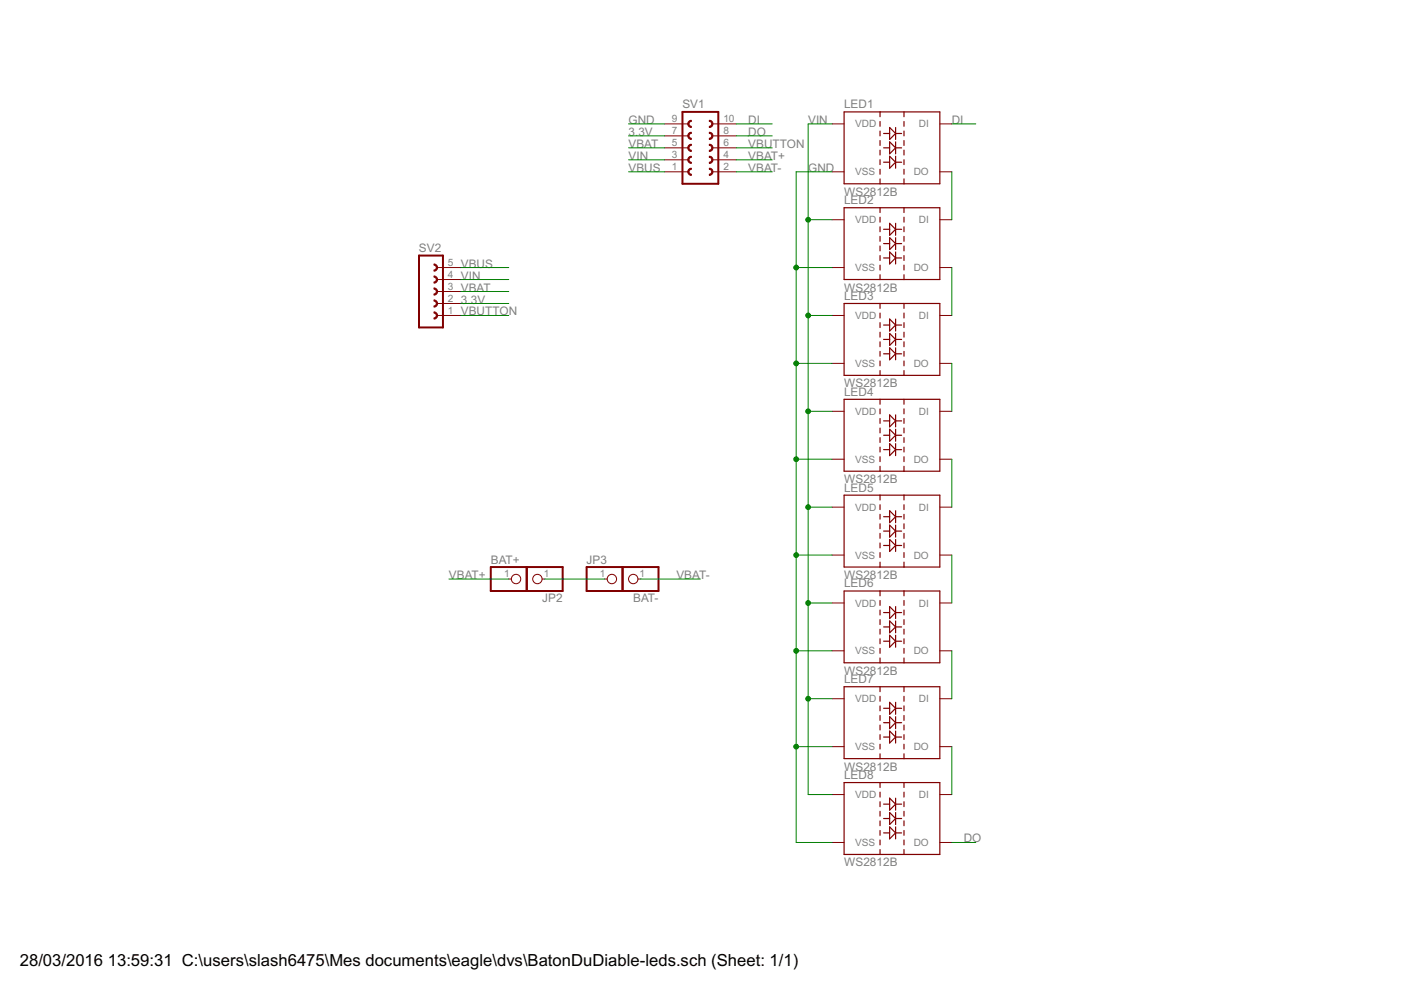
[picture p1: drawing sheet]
<?xml version="1.0" encoding="utf-8"?>
<!DOCTYPE eagle SYSTEM "eagle.dtd">
<eagle version="7.4.0">
<drawing>
<settings>
<setting alwaysvectorfont="no"/>
<setting verticaltext="up"/>
</settings>
<grid distance="0.1" unitdist="inch" unit="inch" style="lines" multiple="1" display="no" altdistance="0.01" altunitdist="inch" altunit="inch"/>
<schematic xreflabel="%F%N/%S.%C%R" xrefpart="/%S.%C%R">
<libraries>
<library name="WS2812">
<symbols>
<symbol name="WS2812B">
<wire x1="10.16" y1="7.62" x2="10.16" y2="-7.62" width="0.254" layer="94"/>
<wire x1="10.16" y1="-7.62" x2="2.54" y2="-7.62" width="0.254" layer="94"/>
<wire x1="2.54" y1="-7.62" x2="-2.54" y2="-7.62" width="0.254" layer="94"/>
<wire x1="-2.54" y1="-7.62" x2="-10.16" y2="-7.62" width="0.254" layer="94"/>
<wire x1="-10.16" y1="-7.62" x2="-10.16" y2="7.62" width="0.254" layer="94"/>
<wire x1="-10.16" y1="7.62" x2="-2.54" y2="7.62" width="0.254" layer="94"/>
<wire x1="-2.54" y1="7.62" x2="2.54" y2="7.62" width="0.254" layer="94"/>
<wire x1="2.54" y1="7.62" x2="10.16" y2="7.62" width="0.254" layer="94"/>
<wire x1="-0.508" y1="1.27" x2="-0.508" y2="0" width="0.254" layer="94"/>
<wire x1="-0.508" y1="0" x2="-0.508" y2="-1.27" width="0.254" layer="94"/>
<wire x1="-0.508" y1="-1.27" x2="0.762" y2="0" width="0.254" layer="94"/>
<wire x1="0.762" y1="0" x2="-0.508" y2="1.27" width="0.254" layer="94"/>
<wire x1="0.762" y1="1.27" x2="0.762" y2="0" width="0.254" layer="94"/>
<wire x1="0.762" y1="0" x2="0.762" y2="-1.27" width="0.254" layer="94"/>
<wire x1="0.762" y1="0" x2="2.032" y2="0" width="0.254" layer="94"/>
<wire x1="-0.508" y1="0" x2="-1.778" y2="0" width="0.254" layer="94"/>
<wire x1="-0.508" y1="-1.778" x2="-0.508" y2="-3.048" width="0.254" layer="94"/>
<wire x1="-0.508" y1="-3.048" x2="-0.508" y2="-4.318" width="0.254" layer="94"/>
<wire x1="-0.508" y1="-4.318" x2="0.762" y2="-3.048" width="0.254" layer="94"/>
<wire x1="0.762" y1="-3.048" x2="-0.508" y2="-1.778" width="0.254" layer="94"/>
<wire x1="0.762" y1="-1.778" x2="0.762" y2="-3.048" width="0.254" layer="94"/>
<wire x1="0.762" y1="-3.048" x2="0.762" y2="-4.318" width="0.254" layer="94"/>
<wire x1="0.762" y1="-3.048" x2="2.032" y2="-3.048" width="0.254" layer="94"/>
<wire x1="-0.508" y1="-3.048" x2="-1.778" y2="-3.048" width="0.254" layer="94"/>
<wire x1="-0.508" y1="4.318" x2="-0.508" y2="3.048" width="0.254" layer="94"/>
<wire x1="-0.508" y1="3.048" x2="-0.508" y2="1.778" width="0.254" layer="94"/>
<wire x1="-0.508" y1="1.778" x2="0.762" y2="3.048" width="0.254" layer="94"/>
<wire x1="0.762" y1="3.048" x2="-0.508" y2="4.318" width="0.254" layer="94"/>
<wire x1="0.762" y1="4.318" x2="0.762" y2="3.048" width="0.254" layer="94"/>
<wire x1="0.762" y1="3.048" x2="0.762" y2="1.778" width="0.254" layer="94"/>
<wire x1="0.762" y1="3.048" x2="2.032" y2="3.048" width="0.254" layer="94"/>
<wire x1="-0.508" y1="3.048" x2="-1.778" y2="3.048" width="0.254" layer="94"/>
<pin name="VDD" x="-12.7" y="5.08" visible="pin" length="short"/>
<pin name="VSS" x="-12.7" y="-5.08" visible="pin" length="short"/>
<pin name="DI" x="12.7" y="5.08" visible="pin" length="short" rot="R180"/>
<pin name="DO" x="12.7" y="-5.08" visible="pin" length="short" rot="R180"/>
<text x="-10.16" y="8.382" size="1.778" layer="95">&gt;NAME</text>
<text x="-10.16" y="-10.16" size="1.778" layer="95">&gt;VALUE</text>
<wire x1="2.54" y1="7.62" x2="2.54" y2="-7.62" width="0.254" layer="94" style="shortdash"/>
<wire x1="-2.54" y1="7.62" x2="-2.54" y2="-7.62" width="0.254" layer="94" style="shortdash"/>
</symbol>
</symbols>
<devicesets>
<deviceset name="WS2812B" prefix="LED">
<gates>
<gate name="G$1" symbol="WS2812B" x="0" y="0"/>
</gates>
<devices>
<device name="" package="WS2812B">
<connects>
<connect gate="G$1" pin="DI" pad="4"/>
<connect gate="G$1" pin="DO" pad="2"/>
<connect gate="G$1" pin="VDD" pad="1"/>
<connect gate="G$1" pin="VSS" pad="3"/>
</connects>
<technologies>
<technology name=""/>
</technologies>
</device>
</devices>
</deviceset>
</devicesets>
</library>
<library name="con-lsta">
<symbols>
<symbol name="FE05-2">
<wire x1="3.81" y1="-7.62" x2="-3.81" y2="-7.62" width="0.4064" layer="94"/>
<wire x1="-1.905" y1="-0.635" x2="-1.905" y2="0.635" width="0.254" layer="94" curve="-180" cap="flat"/>
<wire x1="-1.905" y1="-3.175" x2="-1.905" y2="-1.905" width="0.254" layer="94" curve="-180" cap="flat"/>
<wire x1="-1.905" y1="-5.715" x2="-1.905" y2="-4.445" width="0.254" layer="94" curve="-180" cap="flat"/>
<wire x1="1.905" y1="0.635" x2="1.905" y2="-0.635" width="0.254" layer="94" curve="-180" cap="flat"/>
<wire x1="1.905" y1="-1.905" x2="1.905" y2="-3.175" width="0.254" layer="94" curve="-180" cap="flat"/>
<wire x1="1.905" y1="-4.445" x2="1.905" y2="-5.715" width="0.254" layer="94" curve="-180" cap="flat"/>
<wire x1="-3.81" y1="7.62" x2="-3.81" y2="-7.62" width="0.4064" layer="94"/>
<wire x1="3.81" y1="-7.62" x2="3.81" y2="7.62" width="0.4064" layer="94"/>
<wire x1="-3.81" y1="7.62" x2="3.81" y2="7.62" width="0.4064" layer="94"/>
<wire x1="-1.905" y1="4.445" x2="-1.905" y2="5.715" width="0.254" layer="94" curve="-180" cap="flat"/>
<wire x1="-1.905" y1="1.905" x2="-1.905" y2="3.175" width="0.254" layer="94" curve="-180" cap="flat"/>
<wire x1="1.905" y1="5.715" x2="1.905" y2="4.445" width="0.254" layer="94" curve="-180" cap="flat"/>
<wire x1="1.905" y1="3.175" x2="1.905" y2="1.905" width="0.254" layer="94" curve="-180" cap="flat"/>
<text x="-3.81" y="-10.16" size="1.778" layer="96">&gt;VALUE</text>
<text x="-3.81" y="8.382" size="1.778" layer="95">&gt;NAME</text>
<pin name="1" x="-7.62" y="-5.08" visible="pad" length="middle" direction="pas" swaplevel="1"/>
<pin name="3" x="-7.62" y="-2.54" visible="pad" length="middle" direction="pas" swaplevel="1"/>
<pin name="5" x="-7.62" y="0" visible="pad" length="middle" direction="pas" swaplevel="1"/>
<pin name="2" x="7.62" y="-5.08" visible="pad" length="middle" direction="pas" swaplevel="1" rot="R180"/>
<pin name="4" x="7.62" y="-2.54" visible="pad" length="middle" direction="pas" swaplevel="1" rot="R180"/>
<pin name="6" x="7.62" y="0" visible="pad" length="middle" direction="pas" swaplevel="1" rot="R180"/>
<pin name="7" x="-7.62" y="2.54" visible="pad" length="middle" direction="pas" swaplevel="1"/>
<pin name="9" x="-7.62" y="5.08" visible="pad" length="middle" direction="pas" swaplevel="1"/>
<pin name="8" x="7.62" y="2.54" visible="pad" length="middle" direction="pas" swaplevel="1" rot="R180"/>
<pin name="10" x="7.62" y="5.08" visible="pad" length="middle" direction="pas" swaplevel="1" rot="R180"/>
</symbol>
<symbol name="FE05-1">
<wire x1="3.81" y1="-7.62" x2="-1.27" y2="-7.62" width="0.4064" layer="94"/>
<wire x1="1.905" y1="0.635" x2="1.905" y2="-0.635" width="0.254" layer="94" curve="-180" cap="flat"/>
<wire x1="1.905" y1="-1.905" x2="1.905" y2="-3.175" width="0.254" layer="94" curve="-180" cap="flat"/>
<wire x1="1.905" y1="-4.445" x2="1.905" y2="-5.715" width="0.254" layer="94" curve="-180" cap="flat"/>
<wire x1="-1.27" y1="7.62" x2="-1.27" y2="-7.62" width="0.4064" layer="94"/>
<wire x1="3.81" y1="-7.62" x2="3.81" y2="7.62" width="0.4064" layer="94"/>
<wire x1="-1.27" y1="7.62" x2="3.81" y2="7.62" width="0.4064" layer="94"/>
<wire x1="1.905" y1="5.715" x2="1.905" y2="4.445" width="0.254" layer="94" curve="-180" cap="flat"/>
<wire x1="1.905" y1="3.175" x2="1.905" y2="1.905" width="0.254" layer="94" curve="-180" cap="flat"/>
<text x="-1.27" y="-10.16" size="1.778" layer="96">&gt;VALUE</text>
<text x="-1.27" y="8.382" size="1.778" layer="95">&gt;NAME</text>
<pin name="1" x="7.62" y="-5.08" visible="pad" length="middle" direction="pas" swaplevel="1" rot="R180"/>
<pin name="2" x="7.62" y="-2.54" visible="pad" length="middle" direction="pas" swaplevel="1" rot="R180"/>
<pin name="3" x="7.62" y="0" visible="pad" length="middle" direction="pas" swaplevel="1" rot="R180"/>
<pin name="4" x="7.62" y="2.54" visible="pad" length="middle" direction="pas" swaplevel="1" rot="R180"/>
<pin name="5" x="7.62" y="5.08" visible="pad" length="middle" direction="pas" swaplevel="1" rot="R180"/>
</symbol>
</symbols>
<devicesets>
<deviceset name="FE05-2W" prefix="SV" uservalue="yes">
<gates>
<gate name="G$1" symbol="FE05-2" x="0" y="0"/>
</gates>
<devices>
<device name="" package="FE05-2W">
<connects>
<connect gate="G$1" pin="1" pad="1"/>
<connect gate="G$1" pin="10" pad="10"/>
<connect gate="G$1" pin="2" pad="2"/>
<connect gate="G$1" pin="3" pad="3"/>
<connect gate="G$1" pin="4" pad="4"/>
<connect gate="G$1" pin="5" pad="5"/>
<connect gate="G$1" pin="6" pad="6"/>
<connect gate="G$1" pin="7" pad="7"/>
<connect gate="G$1" pin="8" pad="8"/>
<connect gate="G$1" pin="9" pad="9"/>
</connects>
<technologies>
<technology name="">
<attribute name="MF" value="" constant="no"/>
<attribute name="MPN" value="" constant="no"/>
<attribute name="OC_FARNELL" value="unknown" constant="no"/>
<attribute name="OC_NEWARK" value="unknown" constant="no"/>
</technology>
</technologies>
</device>
</devices>
</deviceset>
<deviceset name="FE05-1" prefix="SV" uservalue="yes">
<gates>
<gate name="G$1" symbol="FE05-1" x="0" y="0"/>
</gates>
<devices>
<device name="" package="FE05-1">
<connects>
<connect gate="G$1" pin="1" pad="1"/>
<connect gate="G$1" pin="2" pad="2"/>
<connect gate="G$1" pin="3" pad="3"/>
<connect gate="G$1" pin="4" pad="4"/>
<connect gate="G$1" pin="5" pad="5"/>
</connects>
<technologies>
<technology name="">
<attribute name="MF" value="" constant="no"/>
<attribute name="MPN" value="" constant="no"/>
<attribute name="OC_FARNELL" value="unknown" constant="no"/>
<attribute name="OC_NEWARK" value="unknown" constant="no"/>
</technology>
</technologies>
</device>
</devices>
</deviceset>
</devicesets>
</library>
<library name="pinhead">
<symbols>
<symbol name="PINHD1">
<wire x1="-6.35" y1="-2.54" x2="1.27" y2="-2.54" width="0.4064" layer="94"/>
<wire x1="1.27" y1="-2.54" x2="1.27" y2="2.54" width="0.4064" layer="94"/>
<wire x1="1.27" y1="2.54" x2="-6.35" y2="2.54" width="0.4064" layer="94"/>
<wire x1="-6.35" y1="2.54" x2="-6.35" y2="-2.54" width="0.4064" layer="94"/>
<text x="-6.35" y="3.175" size="1.778" layer="95">&gt;NAME</text>
<text x="-6.35" y="-5.08" size="1.778" layer="96">&gt;VALUE</text>
<pin name="1" x="-2.54" y="0" visible="pad" length="short" direction="pas" function="dot"/>
</symbol>
</symbols>
<devicesets>
<deviceset name="PINHD-1X1" prefix="JP" uservalue="yes">
<gates>
<gate name="G$1" symbol="PINHD1" x="0" y="0"/>
</gates>
<devices>
<device name="" package="1X01">
<connects>
<connect gate="G$1" pin="1" pad="1"/>
</connects>
<technologies>
<technology name=""/>
</technologies>
</device>
</devices>
</deviceset>
</devicesets>
</library>
</libraries>
<attributes>
</attributes>
<variantdefs>
</variantdefs>
<classes>
<class number="0" name="default" width="0" drill="0">
</class>
</classes>
<parts>
<part name="LED1" library="WS2812" deviceset="WS2812B" device=""/>
<part name="SV1" library="con-lsta" deviceset="FE05-2W" device=""/>
<part name="LED2" library="WS2812" deviceset="WS2812B" device=""/>
<part name="LED3" library="WS2812" deviceset="WS2812B" device=""/>
<part name="LED4" library="WS2812" deviceset="WS2812B" device=""/>
<part name="LED5" library="WS2812" deviceset="WS2812B" device=""/>
<part name="LED6" library="WS2812" deviceset="WS2812B" device=""/>
<part name="LED7" library="WS2812" deviceset="WS2812B" device=""/>
<part name="LED8" library="WS2812" deviceset="WS2812B" device=""/>
<part name="SV2" library="con-lsta" deviceset="FE05-1" device=""/>
<part name="BAT+" library="pinhead" deviceset="PINHD-1X1" device=""/>
<part name="JP2" library="pinhead" deviceset="PINHD-1X1" device=""/>
<part name="JP3" library="pinhead" deviceset="PINHD-1X1" device=""/>
<part name="BAT-" library="pinhead" deviceset="PINHD-1X1" device=""/>
</parts>
<sheets>
<sheet>
<plain>
</plain>
<instances>
<instance part="LED1" gate="G$1" x="68.58" y="60.96"/>
<instance part="SV1" gate="G$1" x="27.94" y="60.96"/>
<instance part="LED2" gate="G$1" x="68.58" y="40.64"/>
<instance part="LED3" gate="G$1" x="68.58" y="20.32"/>
<instance part="LED4" gate="G$1" x="68.58" y="0"/>
<instance part="LED5" gate="G$1" x="68.58" y="-20.32"/>
<instance part="LED6" gate="G$1" x="68.58" y="-40.64"/>
<instance part="LED7" gate="G$1" x="68.58" y="-60.96"/>
<instance part="LED8" gate="G$1" x="68.58" y="-81.28"/>
<instance part="SV2" gate="G$1" x="-30.48" y="30.48"/>
<instance part="BAT+" gate="G$1" x="-10.16" y="-30.48"/>
<instance part="JP2" gate="G$1" x="-7.62" y="-30.48" rot="R180"/>
<instance part="JP3" gate="G$1" x="10.16" y="-30.48"/>
<instance part="BAT-" gate="G$1" x="12.7" y="-30.48" rot="R180"/>
</instances>
<busses>
</busses>
<nets>
<net name="N$1" class="0">
<segment>
<pinref part="LED1" gate="G$1" pin="DO"/>
<pinref part="LED2" gate="G$1" pin="DI"/>
<wire x1="81.28" y1="55.88" x2="81.28" y2="45.72" width="0.1524" layer="91"/>
</segment>
</net>
<net name="N$2" class="0">
<segment>
<pinref part="LED2" gate="G$1" pin="DO"/>
<pinref part="LED3" gate="G$1" pin="DI"/>
<wire x1="81.28" y1="35.56" x2="81.28" y2="25.4" width="0.1524" layer="91"/>
</segment>
</net>
<net name="N$3" class="0">
<segment>
<pinref part="LED3" gate="G$1" pin="DO"/>
<pinref part="LED4" gate="G$1" pin="DI"/>
<wire x1="81.28" y1="15.24" x2="81.28" y2="5.08" width="0.1524" layer="91"/>
</segment>
</net>
<net name="N$4" class="0">
<segment>
<pinref part="LED4" gate="G$1" pin="DO"/>
<pinref part="LED5" gate="G$1" pin="DI"/>
<wire x1="81.28" y1="-5.08" x2="81.28" y2="-15.24" width="0.1524" layer="91"/>
</segment>
</net>
<net name="N$5" class="0">
<segment>
<pinref part="LED5" gate="G$1" pin="DO"/>
<pinref part="LED6" gate="G$1" pin="DI"/>
<wire x1="81.28" y1="-25.4" x2="81.28" y2="-35.56" width="0.1524" layer="91"/>
</segment>
</net>
<net name="N$6" class="0">
<segment>
<pinref part="LED6" gate="G$1" pin="DO"/>
<pinref part="LED7" gate="G$1" pin="DI"/>
<wire x1="81.28" y1="-45.72" x2="81.28" y2="-55.88" width="0.1524" layer="91"/>
</segment>
</net>
<net name="N$7" class="0">
<segment>
<pinref part="LED7" gate="G$1" pin="DO"/>
<pinref part="LED8" gate="G$1" pin="DI"/>
<wire x1="81.28" y1="-66.04" x2="81.28" y2="-76.2" width="0.1524" layer="91"/>
</segment>
</net>
<net name="GND" class="0">
<segment>
<pinref part="LED4" gate="G$1" pin="VSS"/>
<pinref part="LED1" gate="G$1" pin="VSS"/>
<wire x1="55.88" y1="55.88" x2="48.26" y2="55.88" width="0.1524" layer="91"/>
<wire x1="48.26" y1="55.88" x2="48.26" y2="35.56" width="0.1524" layer="91"/>
<pinref part="LED8" gate="G$1" pin="VSS"/>
<wire x1="48.26" y1="35.56" x2="48.26" y2="15.24" width="0.1524" layer="91"/>
<wire x1="48.26" y1="15.24" x2="48.26" y2="-5.08" width="0.1524" layer="91"/>
<wire x1="48.26" y1="-5.08" x2="48.26" y2="-25.4" width="0.1524" layer="91"/>
<wire x1="48.26" y1="-25.4" x2="48.26" y2="-45.72" width="0.1524" layer="91"/>
<wire x1="48.26" y1="-45.72" x2="48.26" y2="-66.04" width="0.1524" layer="91"/>
<wire x1="48.26" y1="-66.04" x2="48.26" y2="-86.36" width="0.1524" layer="91"/>
<wire x1="48.26" y1="-86.36" x2="55.88" y2="-86.36" width="0.1524" layer="91"/>
<pinref part="LED7" gate="G$1" pin="VSS"/>
<wire x1="55.88" y1="-66.04" x2="48.26" y2="-66.04" width="0.1524" layer="91"/>
<junction x="48.26" y="-66.04"/>
<pinref part="LED6" gate="G$1" pin="VSS"/>
<wire x1="55.88" y1="-45.72" x2="48.26" y2="-45.72" width="0.1524" layer="91"/>
<junction x="48.26" y="-45.72"/>
<pinref part="LED5" gate="G$1" pin="VSS"/>
<wire x1="55.88" y1="-25.4" x2="48.26" y2="-25.4" width="0.1524" layer="91"/>
<junction x="48.26" y="-25.4"/>
<wire x1="55.88" y1="-5.08" x2="48.26" y2="-5.08" width="0.1524" layer="91"/>
<junction x="48.26" y="-5.08"/>
<pinref part="LED3" gate="G$1" pin="VSS"/>
<wire x1="55.88" y1="15.24" x2="48.26" y2="15.24" width="0.1524" layer="91"/>
<junction x="48.26" y="15.24"/>
<pinref part="LED2" gate="G$1" pin="VSS"/>
<wire x1="55.88" y1="35.56" x2="48.26" y2="35.56" width="0.1524" layer="91"/>
<junction x="48.26" y="35.56"/>
<label x="50.8" y="55.88" size="1.778" layer="95"/>
</segment>
<segment>
<pinref part="SV1" gate="G$1" pin="9"/>
<wire x1="20.32" y1="66.04" x2="12.7" y2="66.04" width="0.1524" layer="91"/>
<label x="12.7" y="66.04" size="1.778" layer="95"/>
</segment>
</net>
<net name="VIN" class="0">
<segment>
<pinref part="SV1" gate="G$1" pin="3"/>
<wire x1="12.7" y1="58.42" x2="20.32" y2="58.42" width="0.1524" layer="91"/>
<label x="12.7" y="58.42" size="1.778" layer="95"/>
</segment>
<segment>
<pinref part="SV2" gate="G$1" pin="4"/>
<wire x1="-22.86" y1="33.02" x2="-12.7" y2="33.02" width="0.1524" layer="91"/>
<label x="-22.86" y="33.02" size="1.778" layer="95"/>
</segment>
<segment>
<pinref part="LED8" gate="G$1" pin="VDD"/>
<wire x1="55.88" y1="-76.2" x2="50.8" y2="-76.2" width="0.1524" layer="91"/>
<wire x1="50.8" y1="-76.2" x2="50.8" y2="-55.88" width="0.1524" layer="91"/>
<pinref part="LED1" gate="G$1" pin="VDD"/>
<wire x1="50.8" y1="-55.88" x2="50.8" y2="-35.56" width="0.1524" layer="91"/>
<wire x1="50.8" y1="-35.56" x2="50.8" y2="-15.24" width="0.1524" layer="91"/>
<wire x1="50.8" y1="-15.24" x2="50.8" y2="5.08" width="0.1524" layer="91"/>
<wire x1="50.8" y1="5.08" x2="50.8" y2="25.4" width="0.1524" layer="91"/>
<wire x1="50.8" y1="25.4" x2="50.8" y2="45.72" width="0.1524" layer="91"/>
<wire x1="50.8" y1="45.72" x2="50.8" y2="66.04" width="0.1524" layer="91"/>
<wire x1="55.88" y1="66.04" x2="50.8" y2="66.04" width="0.1524" layer="91"/>
<pinref part="LED2" gate="G$1" pin="VDD"/>
<wire x1="55.88" y1="45.72" x2="50.8" y2="45.72" width="0.1524" layer="91"/>
<junction x="50.8" y="45.72"/>
<pinref part="LED3" gate="G$1" pin="VDD"/>
<wire x1="55.88" y1="25.4" x2="50.8" y2="25.4" width="0.1524" layer="91"/>
<junction x="50.8" y="25.4"/>
<pinref part="LED4" gate="G$1" pin="VDD"/>
<wire x1="55.88" y1="5.08" x2="50.8" y2="5.08" width="0.1524" layer="91"/>
<junction x="50.8" y="5.08"/>
<pinref part="LED5" gate="G$1" pin="VDD"/>
<wire x1="55.88" y1="-15.24" x2="50.8" y2="-15.24" width="0.1524" layer="91"/>
<junction x="50.8" y="-15.24"/>
<pinref part="LED6" gate="G$1" pin="VDD"/>
<wire x1="55.88" y1="-35.56" x2="50.8" y2="-35.56" width="0.1524" layer="91"/>
<junction x="50.8" y="-35.56"/>
<pinref part="LED7" gate="G$1" pin="VDD"/>
<wire x1="55.88" y1="-55.88" x2="50.8" y2="-55.88" width="0.1524" layer="91"/>
<junction x="50.8" y="-55.88"/>
<label x="50.8" y="66.04" size="1.778" layer="95"/>
</segment>
</net>
<net name="VBUTTON" class="0">
<segment>
<pinref part="SV1" gate="G$1" pin="6"/>
<wire x1="35.56" y1="60.96" x2="43.18" y2="60.96" width="0.1524" layer="91"/>
<label x="38.1" y="60.96" size="1.778" layer="95"/>
</segment>
<segment>
<pinref part="SV2" gate="G$1" pin="1"/>
<wire x1="-22.86" y1="25.4" x2="-12.7" y2="25.4" width="0.1524" layer="91"/>
<label x="-22.86" y="25.4" size="1.778" layer="95"/>
</segment>
</net>
<net name="DO" class="0">
<segment>
<pinref part="LED8" gate="G$1" pin="DO"/>
<wire x1="81.28" y1="-86.36" x2="86.36" y2="-86.36" width="0.1524" layer="91"/>
<label x="83.82" y="-86.36" size="1.778" layer="95"/>
</segment>
<segment>
<pinref part="SV1" gate="G$1" pin="8"/>
<wire x1="43.18" y1="63.5" x2="40.64" y2="63.5" width="0.1524" layer="91"/>
<label x="38.1" y="63.5" size="1.778" layer="95"/>
<wire x1="38.1" y1="63.5" x2="35.56" y2="63.5" width="0.1524" layer="91"/>
<wire x1="38.1" y1="63.5" x2="40.64" y2="63.5" width="0.1524" layer="91"/>
</segment>
</net>
<net name="DI" class="0">
<segment>
<pinref part="LED1" gate="G$1" pin="DI"/>
<wire x1="81.28" y1="66.04" x2="86.36" y2="66.04" width="0.1524" layer="91"/>
<label x="81.28" y="66.04" size="1.778" layer="95"/>
</segment>
<segment>
<pinref part="SV1" gate="G$1" pin="10"/>
<wire x1="35.56" y1="66.04" x2="43.18" y2="66.04" width="0.1524" layer="91"/>
<label x="38.1" y="66.04" size="1.778" layer="95"/>
</segment>
</net>
<net name="VBAT" class="0">
<segment>
<pinref part="SV1" gate="G$1" pin="5"/>
<wire x1="20.32" y1="60.96" x2="12.7" y2="60.96" width="0.1524" layer="91"/>
<label x="12.7" y="60.96" size="1.778" layer="95"/>
</segment>
<segment>
<pinref part="SV2" gate="G$1" pin="3"/>
<wire x1="-22.86" y1="30.48" x2="-12.7" y2="30.48" width="0.1524" layer="91"/>
<label x="-22.86" y="30.48" size="1.778" layer="95"/>
</segment>
</net>
<net name="VBAT+" class="0">
<segment>
<pinref part="SV1" gate="G$1" pin="4"/>
<wire x1="35.56" y1="58.42" x2="43.18" y2="58.42" width="0.1524" layer="91"/>
<label x="38.1" y="58.42" size="1.778" layer="95"/>
</segment>
<segment>
<label x="-25.4" y="-30.48" size="1.778" layer="95"/>
<pinref part="BAT+" gate="G$1" pin="1"/>
<wire x1="-25.4" y1="-30.48" x2="-12.7" y2="-30.48" width="0.1524" layer="91"/>
</segment>
</net>
<net name="VBAT-" class="0">
<segment>
<pinref part="SV1" gate="G$1" pin="2"/>
<wire x1="35.56" y1="55.88" x2="43.18" y2="55.88" width="0.1524" layer="91"/>
<label x="38.1" y="55.88" size="1.778" layer="95"/>
</segment>
<segment>
<label x="22.86" y="-30.48" size="1.778" layer="95"/>
<pinref part="BAT-" gate="G$1" pin="1"/>
<wire x1="15.24" y1="-30.48" x2="27.94" y2="-30.48" width="0.1524" layer="91"/>
</segment>
</net>
<net name="3.3V" class="0">
<segment>
<pinref part="SV2" gate="G$1" pin="2"/>
<wire x1="-22.86" y1="27.94" x2="-12.7" y2="27.94" width="0.1524" layer="91"/>
<label x="-22.86" y="27.94" size="1.778" layer="95"/>
</segment>
<segment>
<pinref part="SV1" gate="G$1" pin="7"/>
<wire x1="20.32" y1="63.5" x2="12.7" y2="63.5" width="0.1524" layer="91"/>
<label x="12.7" y="63.5" size="1.778" layer="95"/>
</segment>
</net>
<net name="VBUS" class="0">
<segment>
<pinref part="SV1" gate="G$1" pin="1"/>
<wire x1="20.32" y1="55.88" x2="12.7" y2="55.88" width="0.1524" layer="91"/>
<label x="12.7" y="55.88" size="1.778" layer="95"/>
</segment>
<segment>
<pinref part="SV2" gate="G$1" pin="5"/>
<wire x1="-22.86" y1="35.56" x2="-12.7" y2="35.56" width="0.1524" layer="91"/>
<label x="-22.86" y="35.56" size="1.778" layer="95"/>
</segment>
</net>
<net name="N$9" class="0">
<segment>
<pinref part="JP2" gate="G$1" pin="1"/>
<pinref part="JP3" gate="G$1" pin="1"/>
<wire x1="-5.08" y1="-30.48" x2="7.62" y2="-30.48" width="0.1524" layer="91"/>
</segment>
</net>
</nets>
</sheet>
</sheets>
<errors>
<approved hash="104,1,-5.08,-17.78,BAT1,-,N$8,,,"/>
<approved hash="104,1,-15.24,-17.78,BAT1,+,VBAT+,,,"/>
<approved hash="104,1,10.16,-17.78,BAT2,-,VBAT-,,,"/>
<approved hash="104,1,0,-17.78,BAT2,+,N$8,,,"/>
<approved hash="113,1,27.94,62.4247,SV1,,,,,"/>
<approved hash="113,1,-25.4423,31.9447,SV2,,,,,"/>
<approved hash="113,1,-10.16,-16.0613,BAT1,,,,,"/>
<approved hash="113,1,5.08,-16.0613,BAT2,,,,,"/>
</errors>
</schematic>
</drawing>
</eagle>
